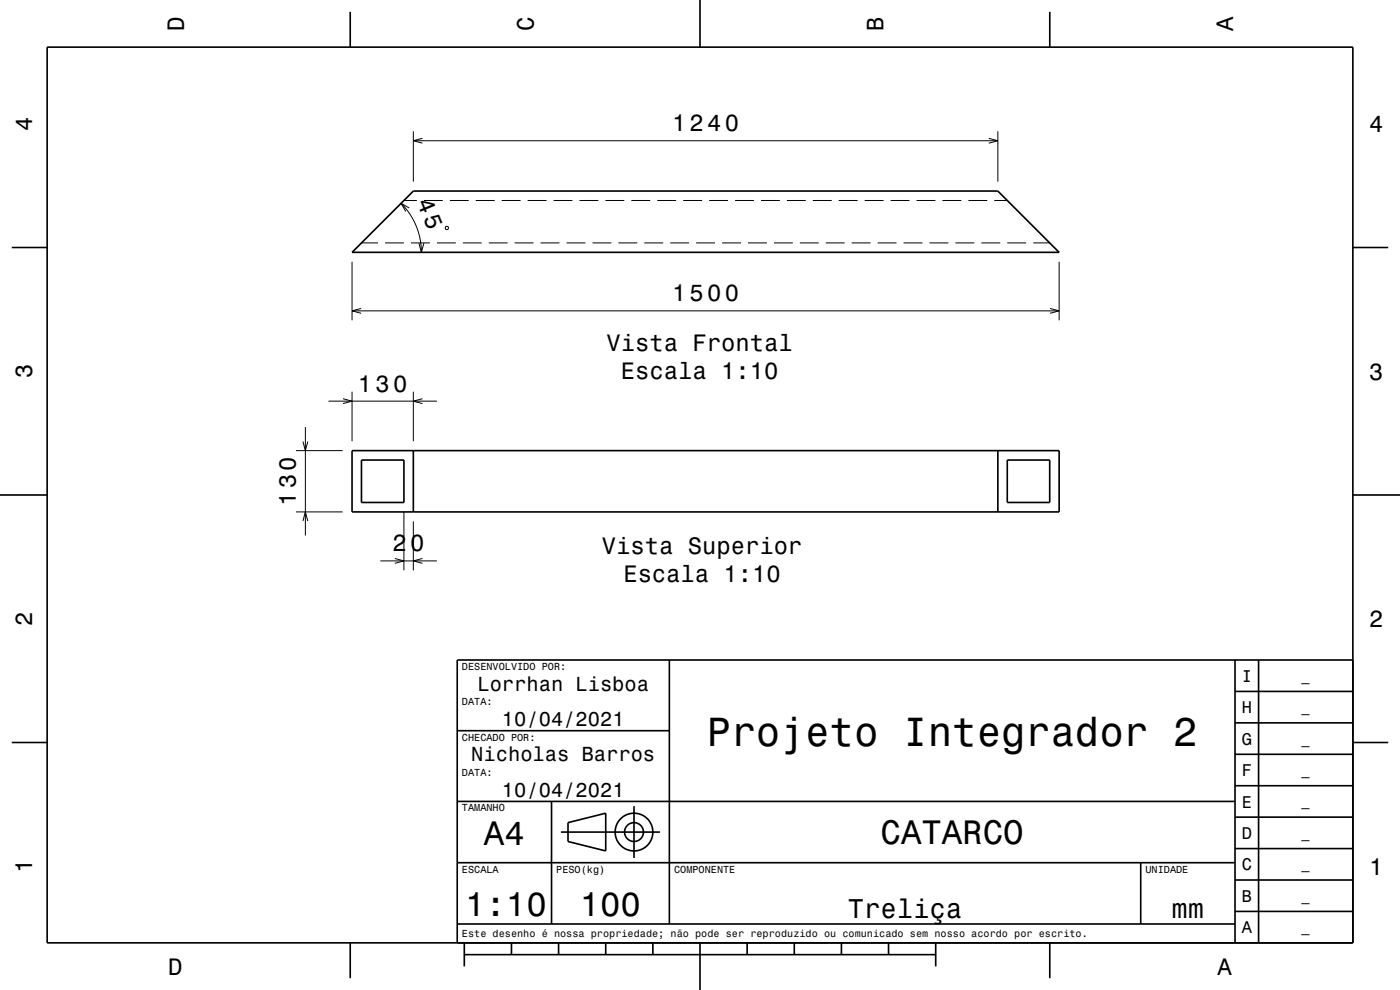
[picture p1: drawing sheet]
<svg xmlns="http://www.w3.org/2000/svg" width="297mm" height="210mm" viewBox="0 0 297 210" stroke-linecap="round" stroke-linejoin="round" font-family="sans-serif">
<g fill="none" stroke="#000" stroke-width=".21">
<path d="M87.7 27.9v10.6M87.7 29.9h124M89.6 29.3l-1.9 .6 1.9 .5M209.8 29.3l1.9 .6-1.9 .5M211.7 27.9v10.6M74.7 55.5v12.4M76.7 51.5h3.5M81.7 51.5h4M85.1 43.1l1.8 2.2 1.4 2.6 .8 2.9 .3 2.7M85.7 42.5h2.7M86.8 44.1l-1.7-1 1 1.8M87.2 51.5h4"/>
<path d="M88.9 51.6l.5 1.9 .5-1.9M89.9 42.5h4M92.7 51.5h4M94.6 48.1l.2-.1 .3 .1-.1 .5h-.5zM95.4 42.5h4M98.2 51.5h4M100.9 42.5h4M103.7 51.5h4M106.4 42.5h4M109.2 51.5h4M111.9 42.5h4M114.7 51.5h4"/>
<path d="M117.4 42.5h4M120.2 51.5h4M122.9 42.5h4M125.7 51.5h4M128.4 42.5h4M131.2 51.5h4M133.9 42.5h4M136.7 51.5h4M139.4 42.5h4M142.2 51.5h4M144.9 42.5h4M147.7 51.5h4"/>
<path d="M150.4 42.5h4M153.2 51.5h4M155.9 42.5h4M158.7 51.5h4M161.4 42.5h4M164.2 51.5h4M166.9 42.5h4M169.7 51.5h4M172.4 42.5h4M175.2 51.5h4M177.9 42.5h4M180.7 51.5h4"/>
<path d="M183.4 42.5h4M186.2 51.5h4M188.9 42.5h4M191.7 51.5h4M194.4 42.5h4M197.2 51.5h4M199.9 42.5h4M202.7 51.5h4M205.4 42.5h4M208.2 51.5h4M210.9 42.5h2.8M213.7 51.5h4"/>
<path d="M219.2 51.5h3.5M224.7 55.5v12.4M74.7 65.9h150M76.6 65.4l-1.9 .5 1.9 .6M222.8 65.4l1.9 .5-1.9 .6M62.8 95.6h9.9M64.3 93.7l.5 1.9 .5-1.9M64.8 90.6v23M69.7 85.1h23M72.8 84.6l1.9 .5-1.9 .5M74.7 83.1v10.5M87.7 83.1v10.5"/>
<path d="M89.6 84.6l-1.9 .5 1.9 .5M62.8 108.6h9.9M64.3 110.5l.5-1.9 .5 1.9M80.7 119h12M83.8 118.5l1.9 .5-1.9 .5M85.7 108.6v12.4M87.7 110.6v10.4M89.6 118.5l-1.9 .5 1.9 .5"/>
</g>
<g fill="none" stroke="#000" stroke-width=".35">
<path d="M10 10h277v190h-277zM74.3 2.5v7.5M148.5 0v10M222.7 2.5v7.5M2.5 52.5h7.5M87.7 40.5h124l13 13h-150zM287 52.5h7.5M74.7 95.6h150v13h-150zM76.7 97.6h9v9h-9zM87.7 95.6v13M211.7 95.6v13M213.7 97.6h9v9h-9z"/>
<path d="M0 105h10M287 105h10M142 140v56M262 140v60M267 140v60M287 140h-190v60M2.5 157.5h7.5M97 155h45M262 153.3h25M262 146.7h25M287 157.5h7.5M97 170h165"/>
<path d="M117 170v26M119 176.5h21M120.5 174.5l8-2v8l-8-2zM134.5 171v11M262 173.3h25M262 166.7h25M262 160h25M97 196h165M97 183h165M242 183v13M262 193.3h25M262 186.7h25"/>
<path d="M262 180h25M74.3 200v7.5M98.5 202.5h100M98.5 200v5M108.5 200v2.5M118.5 200v2.5M128.5 200v2.5M138.5 200v2.5M148.5 200v10M158.5 200v2.5M168.5 200v2.5M178.5 200v2.5"/>
<path d="M188.5 200v2.5M198.5 200v5M222.7 200v7.5"/>
<circle cx="134.5" cy="176.5" r="2"/>
<circle cx="134.5" cy="176.5" r="4"/>
</g>
<text font-size="8.6" x="150" y="158.1">Projeto Integrador 2</text>
<g font-size="7.2">
<text x="102.7" y="179.3">A4</text>
<text x="186.8" y="179.1">CATARCO</text>
<text x="98.7" y="194.3">1:10</text>
<text x="123" y="194.3">100</text>
</g>
<g font-size="5.8">
<text x="179.9" y="194.6">Treliça</text>
<text x="248.5" y="194.6">mm</text>
</g>
<g font-size="5">
<text x="39" y="6.5" transform="rotate(-90 39 6.5)">D</text>
<text x="113.2" y="6.5" transform="rotate(-90 113.2 6.5)">C</text>
<text x="187.4" y="6.5" transform="rotate(-90 187.4 6.5)">B</text>
<text x="261.6" y="6.5" transform="rotate(-90 261.6 6.5)">A</text>
<text x="6.8" y="27.8" transform="rotate(-90 6.8 27.8)">4</text>
<text x="142.6" y="27.9">1240</text>
<text x="290.5" y="28.1">4</text>
<text x="88.3" y="42.8" transform="rotate(68 88.3 42.8)">45</text>
<text x="142.6" y="63.9">1500</text>
<text x="128.7" y="74.4">Vista Frontal</text>
<text x="6.8" y="80.3" transform="rotate(-90 6.8 80.3)">3</text>
<text x="75.9" y="83.1">130</text>
<text x="131.7" y="80.4">Escala 1:10</text>
<text x="290.5" y="80.6">3</text>
<text x="62.8" y="107.3" transform="rotate(-90 62.8 107.3)">130</text>
<text x="83.3" y="117">20</text>
<text x="127.7" y="117.4">Vista Superior</text>
<text x="132.2" y="123.5">Escala 1:10</text>
<text x="6.8" y="132.8" transform="rotate(-90 6.8 132.8)">2</text>
<text x="290.5" y="133.1">2</text>
<text x="6.8" y="185.3" transform="rotate(-90 6.8 185.3)">1</text>
<text x="290.5" y="185.6">1</text>
<text x="35.7" y="206.8">D</text>
<text x="258.3" y="206.8">A</text>
</g>
<g font-size="4.3">
<text x="101.3" y="146.5">Lorrhan Lisboa</text>
<text x="106.5" y="154">10/04/2021</text>
<text x="100" y="161.5">Nicholas Barros</text>
<text x="106.5" y="169">10/04/2021</text>
</g>
<g font-size="3.6">
<text x="263.4" y="144.6">I</text>
<text x="263.4" y="151.3">H</text>
<text x="263.4" y="158">G</text>
<text x="263.4" y="164.6">F</text>
<text x="263.4" y="171.3">E</text>
<text x="263.4" y="178">D</text>
<text x="263.4" y="184.6">C</text>
<text x="263.4" y="191.3">B</text>
<text x="263.4" y="198">A</text>
</g>
<g font-size="2.9">
<text x="276.1" y="144.4">_</text>
<text x="276.1" y="151">_</text>
<text x="276.1" y="157.7">_</text>
<text x="276.1" y="164.4">_</text>
<text x="276.1" y="171">_</text>
<text x="276.1" y="177.7">_</text>
<text x="276.1" y="184.4">_</text>
<text x="276.1" y="191.1">_</text>
<text x="276.1" y="197.7">_</text>
</g>
<g font-size="2.2">
<text x="98" y="142.1">DESENVOLVIDO POR:</text>
<text x="98" y="149.6">DATA:</text>
<text x="98" y="157.1">CHECADO POR:</text>
<text x="98" y="164.6">DATA:</text>
<text x="98" y="172.1">TAMANHO</text>
<text x="98" y="185.1">ESCALA</text>
<text x="118" y="185.1">PESO(kg)</text>
<text x="143" y="185.1">COMPONENTE</text>
<text x="243" y="185.1">UNIDADE</text>
<text x="98" y="198.8">Este desenho é nossa propriedade; não pode ser reproduzido ou comunicado sem nosso acordo por escrito.</text>
</g>
</svg>
